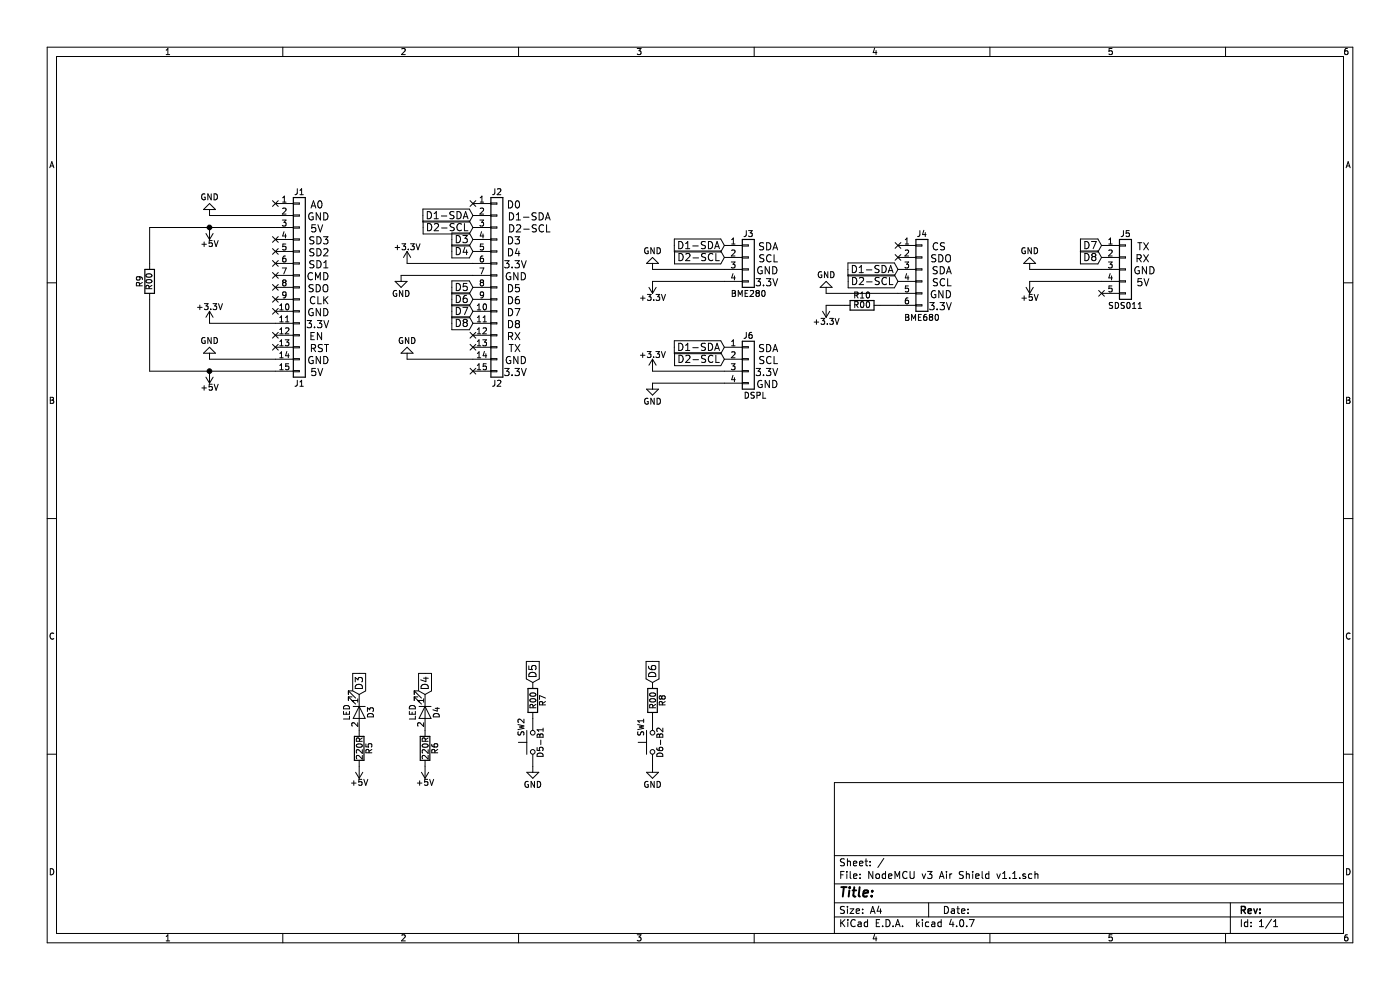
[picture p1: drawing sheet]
EESchema Schematic File Version 2
LIBS:power
LIBS:device
LIBS:switches
LIBS:relays
LIBS:motors
LIBS:transistors
LIBS:conn
LIBS:linear
LIBS:regul
LIBS:74xx
LIBS:cmos4000
LIBS:adc-dac
LIBS:memory
LIBS:xilinx
LIBS:microcontrollers
LIBS:dsp
LIBS:microchip
LIBS:analog_switches
LIBS:motorola
LIBS:texas
LIBS:intel
LIBS:audio
LIBS:interface
LIBS:digital-audio
LIBS:philips
LIBS:display
LIBS:cypress
LIBS:siliconi
LIBS:opto
LIBS:atmel
LIBS:contrib
LIBS:valves
LIBS:NodeMCU v3 Air Shield v1.1-cache
EELAYER 25 0
EELAYER END
$Descr A4 11693 8268
encoding utf-8
Sheet 1 1
Title ""
Date ""
Rev ""
Comp ""
Comment1 ""
Comment2 ""
Comment3 ""
Comment4 ""
$EndDescr
$Comp
L Conn_01x04 J3
U 1 1
P 6250 2150
F 0 "J3" H 6250 2350 50  0000 C CNN
F 1 "BME280" H 6400 1850 50  0000 R CNN
F 2 "Pin_Headers:Pin_Header_Straight_1x04_Pitch2.54mm" H 6250 2150 50  0001 C CNN
F 3 "" H 6250 2150 50  0001 C CNN
	1    6250 2150
	1    0    0    -1  
$EndComp
$Comp
L Conn_01x06 J4
U 1 1
P 7700 2250
F 0 "J4" H 7700 2550 50  0000 C CNN
F 1 "BME680" H 7700 1850 50  0000 C CNN
F 2 "Pin_Headers:Pin_Header_Straight_1x06_Pitch2.54mm" H 7700 2250 50  0001 C CNN
F 3 "" H 7700 2250 50  0001 C CNN
	1    7700 2250
	1    0    0    -1  
$EndComp
Text GLabel 3950 1800 0    60   Input ~ 0
D1-SDA
Text GLabel 3950 1900 0    60   Input ~ 0
D2-SCL
Text GLabel 6050 2050 0    60   Input ~ 0
D1-SDA
Text GLabel 7500 2250 0    60   Input ~ 0
D1-SDA
Text GLabel 6050 2150 0    60   Input ~ 0
D2-SCL
Text GLabel 7500 2350 0    60   Input ~ 0
D2-SCL
$Comp
L GND #PWR01
U 1 1
P 5450 2250
F 0 "#PWR01" H 5450 2000 50  0001 C CNN
F 1 "GND" H 5450 2100 50  0000 C CNN
F 2 "" H 5450 2250 50  0001 C CNN
F 3 "" H 5450 2250 50  0001 C CNN
	1    5450 2250
	1    0    0    1   
$EndComp
$Comp
L +3.3V #PWR02
U 1 1
P 5450 2350
F 0 "#PWR02" H 5450 2200 50  0001 C CNN
F 1 "+3.3V" H 5450 2490 50  0000 C CNN
F 2 "" H 5450 2350 50  0001 C CNN
F 3 "" H 5450 2350 50  0001 C CNN
	1    5450 2350
	1    0    0    1   
$EndComp
Wire Wire Line
	5450 2250 6050 2250
Wire Wire Line
	5450 2350 6050 2350
$Comp
L GND #PWR03
U 1 1
P 6900 2450
F 0 "#PWR03" H 6900 2200 50  0001 C CNN
F 1 "GND" H 6900 2300 50  0000 C CNN
F 2 "" H 6900 2450 50  0001 C CNN
F 3 "" H 6900 2450 50  0001 C CNN
	1    6900 2450
	1    0    0    1   
$EndComp
NoConn ~ 7500 2050
NoConn ~ 7500 2150
$Comp
L +3.3V #PWR04
U 1 1
P 6900 2550
F 0 "#PWR04" H 6900 2400 50  0001 C CNN
F 1 "+3.3V" H 6900 2690 50  0000 C CNN
F 2 "" H 6900 2550 50  0001 C CNN
F 3 "" H 6900 2550 50  0001 C CNN
	1    6900 2550
	1    0    0    1   
$EndComp
Wire Wire Line
	6900 2450 7500 2450
$Comp
L +5V #PWR05
U 1 1
P 1750 3100
F 0 "#PWR05" H 1750 2950 50  0001 C CNN
F 1 "+5V" H 1750 3240 50  0000 C CNN
F 2 "" H 1750 3100 50  0001 C CNN
F 3 "" H 1750 3100 50  0001 C CNN
	1    1750 3100
	1    0    0    1   
$EndComp
Text Notes 4350 1750 2    60   ~ 0
D0\n
Text Notes 4600 1850 2    60   ~ 0
D1-SDA
Text Notes 4600 1950 2    60   ~ 0
D2-SCL
Text Notes 4350 2050 2    60   ~ 0
D3
Text Notes 4350 2150 2    60   ~ 0
D4
Text Notes 4350 2450 2    60   ~ 0
D5
Text Notes 4350 2550 2    60   ~ 0
D6
Text Notes 4350 2650 2    60   ~ 0
D7
Text Notes 4350 2750 2    60   ~ 0
D8
Text Notes 4350 2850 2    60   ~ 0
RX
Text Notes 4350 2950 2    60   ~ 0
TX
Text Notes 4400 3150 2    60   ~ 0
3.3V
Text Notes 4400 2350 2    60   ~ 0
GND
Text Notes 4400 3050 2    60   ~ 0
GND
Text Notes 7950 2500 2    60   ~ 0
GND
Text Notes 6500 2300 2    60   ~ 0
GND
Text Notes 7950 2400 2    60   ~ 0
SCL
Text Notes 6500 2400 2    60   ~ 0
3.3V
Text Notes 7950 2600 2    60   ~ 0
3.3V
Text Notes 7950 2200 2    60   ~ 0
SDO
Text Notes 7950 2300 2    60   ~ 0
SDA
Text Notes 7900 2100 2    60   ~ 0
CS
Text Notes 6500 2200 2    60   ~ 0
SCL
Text Notes 6500 2100 2    60   ~ 0
SDA
Text Notes 2700 1750 2    60   ~ 0
A0
Text Notes 2700 3150 2    60   ~ 0
5V
Text Notes 2750 2250 2    60   ~ 0
SD1
Text Notes 2750 2150 2    60   ~ 0
SD2
Text Notes 2750 2050 2    60   ~ 0
SD3
Text Notes 2750 2350 2    60   ~ 0
CMD
Text Notes 2750 2450 2    60   ~ 0
SDO
Text Notes 2750 2550 2    60   ~ 0
CLK
Text Notes 2750 2750 2    60   ~ 0
3.3V
Text Notes 2750 2650 2    60   ~ 0
GND
Text Notes 2750 2950 2    60   ~ 0
RST
NoConn ~ 2300 2000
NoConn ~ 2300 2100
NoConn ~ 3950 1700
$Comp
L SW_Push SW1
U 1 1
P 5450 6200
F 0 "SW1" H 5500 6300 50  0000 L CNN
F 1 "D6-B2" H 5450 6140 50  0000 C CNN
F 2 "Buttons_Switches_THT:SW_PUSH_6mm" H 5450 6400 50  0001 C CNN
F 3 "" H 5450 6400 50  0001 C CNN
	1    5450 6200
	0    -1   -1   0   
$EndComp
$Comp
L GND #PWR06
U 1 1
P 5450 6400
F 0 "#PWR06" H 5450 6150 50  0001 C CNN
F 1 "GND" H 5450 6250 50  0000 C CNN
F 2 "" H 5450 6400 50  0001 C CNN
F 3 "" H 5450 6400 50  0001 C CNN
	1    5450 6400
	1    0    0    -1  
$EndComp
Text GLabel 3950 2600 0    60   Input ~ 0
D7
Text GLabel 3950 2700 0    60   Input ~ 0
D8
$Comp
L SW_Push SW2
U 1 1
P 4450 6200
F 0 "SW2" H 4500 6300 50  0000 L CNN
F 1 "D5-B1" H 4450 6140 50  0000 C CNN
F 2 "Buttons_Switches_THT:SW_PUSH_6mm" H 4450 6400 50  0001 C CNN
F 3 "" H 4450 6400 50  0001 C CNN
	1    4450 6200
	0    -1   -1   0   
$EndComp
$Comp
L GND #PWR07
U 1 1
P 4450 6400
F 0 "#PWR07" H 4450 6150 50  0001 C CNN
F 1 "GND" H 4450 6250 50  0000 C CNN
F 2 "" H 4450 6400 50  0001 C CNN
F 3 "" H 4450 6400 50  0001 C CNN
	1    4450 6400
	1    0    0    -1  
$EndComp
Text GLabel 3950 2100 0    60   Input ~ 0
D4
NoConn ~ 2300 2300
NoConn ~ 2300 2200
Text GLabel 3950 2400 0    60   Input ~ 0
D5
Text GLabel 3950 2500 0    60   Input ~ 0
D6
$Comp
L Conn_01x05 J5
U 1 1
P 9400 2250
F 0 "J5" H 9400 2550 50  0000 C CNN
F 1 "SDS011" H 9400 1950 50  0000 C CNN
F 2 "Connectors_JST:JST_XH_S05B-XH-A_05x2.50mm_Angled" H 9400 2250 50  0001 C CNN
F 3 "" H 9400 2250 50  0001 C CNN
	1    9400 2250
	1    0    0    -1  
$EndComp
$Comp
L GND #PWR08
U 1 1
P 8600 2250
F 0 "#PWR08" H 8600 2000 50  0001 C CNN
F 1 "GND" H 8600 2100 50  0000 C CNN
F 2 "" H 8600 2250 50  0001 C CNN
F 3 "" H 8600 2250 50  0001 C CNN
	1    8600 2250
	1    0    0    1   
$EndComp
Wire Wire Line
	8600 2250 9200 2250
Wire Wire Line
	8600 2350 9200 2350
Text GLabel 3000 5800 1    60   Input ~ 0
D3
$Comp
L +5V #PWR09
U 1 1
P 8600 2350
F 0 "#PWR09" H 8600 2200 50  0001 C CNN
F 1 "+5V" H 8600 2490 50  0000 C CNN
F 2 "" H 8600 2350 50  0001 C CNN
F 3 "" H 8600 2350 50  0001 C CNN
	1    8600 2350
	-1   0    0    1   
$EndComp
Text Notes 9650 2300 2    60   ~ 0
GND
Text Notes 9600 2400 2    60   ~ 0
5V
Text Notes 9600 2200 2    60   ~ 0
RX
Text Notes 9600 2100 2    60   ~ 0
TX
NoConn ~ 2300 1700
NoConn ~ 9200 2450
$Comp
L LED D4
U 1 1
P 3550 5950
F 0 "D4" H 3550 6050 50  0000 C CNN
F 1 "LED" H 3550 5850 50  0000 C CNN
F 2 "LEDs:LED_1206_HandSoldering" H 3550 5950 50  0001 C CNN
F 3 "" H 3550 5950 50  0001 C CNN
	1    3550 5950
	0    1    1    0   
$EndComp
$Comp
L R R6
U 1 1
P 3550 6250
F 0 "R6" V 3630 6250 50  0000 C CNN
F 1 "220R" V 3550 6250 50  0000 C CNN
F 2 "Resistors_SMD:R_1206_HandSoldering" V 3480 6250 50  0001 C CNN
F 3 "" H 3550 6250 50  0001 C CNN
	1    3550 6250
	1    0    0    -1  
$EndComp
$Comp
L LED D3
U 1 1
P 3000 5950
F 0 "D3" H 3000 6050 50  0000 C CNN
F 1 "LED" H 3000 5850 50  0000 C CNN
F 2 "LEDs:LED_1206_HandSoldering" H 3000 5950 50  0001 C CNN
F 3 "" H 3000 5950 50  0001 C CNN
	1    3000 5950
	0    1    1    0   
$EndComp
$Comp
L R R5
U 1 1
P 3000 6250
F 0 "R5" V 3080 6250 50  0000 C CNN
F 1 "220R" V 3000 6250 50  0000 C CNN
F 2 "Resistors_SMD:R_1206_HandSoldering" V 2930 6250 50  0001 C CNN
F 3 "" H 3000 6250 50  0001 C CNN
	1    3000 6250
	1    0    0    -1  
$EndComp
Text GLabel 4450 5700 1    60   Input ~ 0
D5
Text GLabel 5450 5700 1    60   Input ~ 0
D6
$Comp
L R R7
U 1 1
P 4450 5850
F 0 "R7" V 4530 5850 50  0000 C CNN
F 1 "R00" V 4450 5850 50  0000 C CNN
F 2 "Wire_Connections_Bridges:WireConnection_1.00mmDrill" V 4380 5850 50  0001 C CNN
F 3 "" H 4450 5850 50  0001 C CNN
	1    4450 5850
	1    0    0    -1  
$EndComp
$Comp
L R R8
U 1 1
P 5450 5850
F 0 "R8" V 5530 5850 50  0000 C CNN
F 1 "R00" V 5450 5850 50  0000 C CNN
F 2 "Wire_Connections_Bridges:WireConnection_1.00mmDrill" V 5380 5850 50  0001 C CNN
F 3 "" H 5450 5850 50  0001 C CNN
	1    5450 5850
	1    0    0    -1  
$EndComp
$Comp
L Conn_01x15 J1
U 1 1
P 2500 2400
F 0 "J1" H 2500 3200 50  0000 C CNN
F 1 "J1" H 2500 1600 50  0000 C CNN
F 2 "Pin_Headers:Pin_Header_Straight_1x15_Pitch2.54mm" H 2500 2400 50  0001 C CNN
F 3 "" H 2500 2400 50  0001 C CNN
	1    2500 2400
	1    0    0    -1  
$EndComp
$Comp
L Conn_01x15 J2
U 1 1
P 4150 2400
F 0 "J2" H 4150 3200 50  0000 C CNN
F 1 "J2" H 4150 1600 50  0000 C CNN
F 2 "Pin_Headers:Pin_Header_Straight_1x15_Pitch2.54mm" H 4150 2400 50  0001 C CNN
F 3 "" H 4150 2400 50  0001 C CNN
	1    4150 2400
	1    0    0    -1  
$EndComp
$Comp
L +3.3V #PWR010
U 1 1
P 3400 2200
F 0 "#PWR010" H 3400 2050 50  0001 C CNN
F 1 "+3.3V" H 3400 2340 50  0000 C CNN
F 2 "" H 3400 2200 50  0001 C CNN
F 3 "" H 3400 2200 50  0001 C CNN
	1    3400 2200
	1    0    0    -1  
$EndComp
Wire Wire Line
	3950 2200 3400 2200
$Comp
L +3.3V #PWR011
U 1 1
P 1750 2700
F 0 "#PWR011" H 1750 2550 50  0001 C CNN
F 1 "+3.3V" H 1750 2840 50  0000 C CNN
F 2 "" H 1750 2700 50  0001 C CNN
F 3 "" H 1750 2700 50  0001 C CNN
	1    1750 2700
	1    0    0    -1  
$EndComp
Text Notes 4400 2250 2    60   ~ 0
3.3V
$Comp
L GND #PWR012
U 1 1
P 1750 3000
F 0 "#PWR012" H 1750 2750 50  0001 C CNN
F 1 "GND" H 1750 2850 50  0000 C CNN
F 2 "" H 1750 3000 50  0001 C CNN
F 3 "" H 1750 3000 50  0001 C CNN
	1    1750 3000
	1    0    0    1   
$EndComp
Wire Wire Line
	1250 3100 2300 3100
Wire Wire Line
	2300 3000 1750 3000
Wire Wire Line
	2300 2700 1750 2700
Text Notes 2750 3050 2    60   ~ 0
GND
Text Notes 2700 2850 2    60   ~ 0
EN
Text Notes 2700 1950 2    60   ~ 0
5V
Text Notes 2750 1850 2    60   ~ 0
GND
NoConn ~ 2300 2400
NoConn ~ 2300 2500
$Comp
L +5V #PWR013
U 1 1
P 1750 1900
F 0 "#PWR013" H 1750 1750 50  0001 C CNN
F 1 "+5V" H 1750 2040 50  0000 C CNN
F 2 "" H 1750 1900 50  0001 C CNN
F 3 "" H 1750 1900 50  0001 C CNN
	1    1750 1900
	1    0    0    1   
$EndComp
$Comp
L GND #PWR014
U 1 1
P 1750 1800
F 0 "#PWR014" H 1750 1550 50  0001 C CNN
F 1 "GND" H 1750 1650 50  0000 C CNN
F 2 "" H 1750 1800 50  0001 C CNN
F 3 "" H 1750 1800 50  0001 C CNN
	1    1750 1800
	1    0    0    1   
$EndComp
Wire Wire Line
	1250 1900 2300 1900
Wire Wire Line
	2300 1800 1750 1800
$Comp
L GND #PWR015
U 1 1
P 3400 3000
F 0 "#PWR015" H 3400 2750 50  0001 C CNN
F 1 "GND" H 3400 2850 50  0000 C CNN
F 2 "" H 3400 3000 50  0001 C CNN
F 3 "" H 3400 3000 50  0001 C CNN
	1    3400 3000
	1    0    0    1   
$EndComp
Wire Wire Line
	3950 3000 3400 3000
NoConn ~ 2300 2900
NoConn ~ 2300 2800
$Comp
L Conn_01x04 J6
U 1 1
P 6250 3000
F 0 "J6" H 6250 3200 50  0000 C CNN
F 1 "DSPL" H 6400 2700 50  0000 R CNN
F 2 "Pin_Headers:Pin_Header_Straight_1x04_Pitch2.54mm" H 6250 3000 50  0001 C CNN
F 3 "" H 6250 3000 50  0001 C CNN
	1    6250 3000
	1    0    0    -1  
$EndComp
Text GLabel 6050 2900 0    60   Input ~ 0
D1-SDA
Text GLabel 6050 3000 0    60   Input ~ 0
D2-SCL
$Comp
L GND #PWR016
U 1 1
P 5450 3200
F 0 "#PWR016" H 5450 2950 50  0001 C CNN
F 1 "GND" H 5450 3050 50  0000 C CNN
F 2 "" H 5450 3200 50  0001 C CNN
F 3 "" H 5450 3200 50  0001 C CNN
	1    5450 3200
	-1   0    0    -1  
$EndComp
$Comp
L +3.3V #PWR017
U 1 1
P 5450 3100
F 0 "#PWR017" H 5450 2950 50  0001 C CNN
F 1 "+3.3V" H 5450 3240 50  0000 C CNN
F 2 "" H 5450 3100 50  0001 C CNN
F 3 "" H 5450 3100 50  0001 C CNN
	1    5450 3100
	-1   0    0    -1  
$EndComp
Wire Wire Line
	5450 3100 6050 3100
Wire Wire Line
	5450 3200 6050 3200
Text Notes 6500 3250 2    60   ~ 0
GND
Text Notes 6500 3150 2    60   ~ 0
3.3V
Text Notes 6500 3050 2    60   ~ 0
SCL
Text Notes 6500 2950 2    60   ~ 0
SDA
$Comp
L R R9
U 1 1
P 1250 2350
F 0 "R9" V 1330 2350 50  0000 C CNN
F 1 "R00" V 1250 2350 50  0000 C CNN
F 2 "Wire_Connections_Bridges:WireConnection_1.00mmDrill" V 1180 2350 50  0001 C CNN
F 3 "" H 1250 2350 50  0001 C CNN
	1    1250 2350
	-1   0    0    1   
$EndComp
Wire Wire Line
	1250 1900 1250 2200
Connection ~ 1750 1900
Wire Wire Line
	1250 3100 1250 2500
Connection ~ 1750 3100
Text GLabel 9200 2050 0    60   Input ~ 0
D7
Text GLabel 9200 2150 0    60   Input ~ 0
D8
Text GLabel 3550 5800 1    60   Input ~ 0
D4
Text GLabel 3950 2000 0    60   Input ~ 0
D3
NoConn ~ 2300 2600
NoConn ~ 3950 3100
NoConn ~ 3950 2800
NoConn ~ 3950 2900
$Comp
L R R10
U 1 1
P 7200 2550
F 0 "R10" V 7280 2550 50  0000 C CNN
F 1 "R00" V 7200 2550 50  0000 C CNN
F 2 "Wire_Connections_Bridges:WireConnection_1.00mmDrill" V 7130 2550 50  0001 C CNN
F 3 "" H 7200 2550 50  0001 C CNN
	1    7200 2550
	0    -1   -1   0   
$EndComp
Wire Wire Line
	7500 2550 7350 2550
Wire Wire Line
	7050 2550 6900 2550
$Comp
L +5V #PWR018
U 1 1
P 3550 6400
F 0 "#PWR018" H 3550 6250 50  0001 C CNN
F 1 "+5V" H 3550 6540 50  0000 C CNN
F 2 "" H 3550 6400 50  0001 C CNN
F 3 "" H 3550 6400 50  0001 C CNN
	1    3550 6400
	1    0    0    1   
$EndComp
$Comp
L +5V #PWR019
U 1 1
P 3000 6400
F 0 "#PWR019" H 3000 6250 50  0001 C CNN
F 1 "+5V" H 3000 6540 50  0000 C CNN
F 2 "" H 3000 6400 50  0001 C CNN
F 3 "" H 3000 6400 50  0001 C CNN
	1    3000 6400
	1    0    0    1   
$EndComp
$Comp
L GND #PWR?
U 1 1
P 3350 2300
F 0 "#PWR?" H 3350 2050 50  0001 C CNN
F 1 "GND" H 3350 2150 50  0000 C CNN
F 2 "" H 3350 2300 50  0001 C CNN
F 3 "" H 3350 2300 50  0001 C CNN
	1    3350 2300
	-1   0    0    -1  
$EndComp
Wire Wire Line
	3350 2300 3950 2300
$EndSCHEMATC
